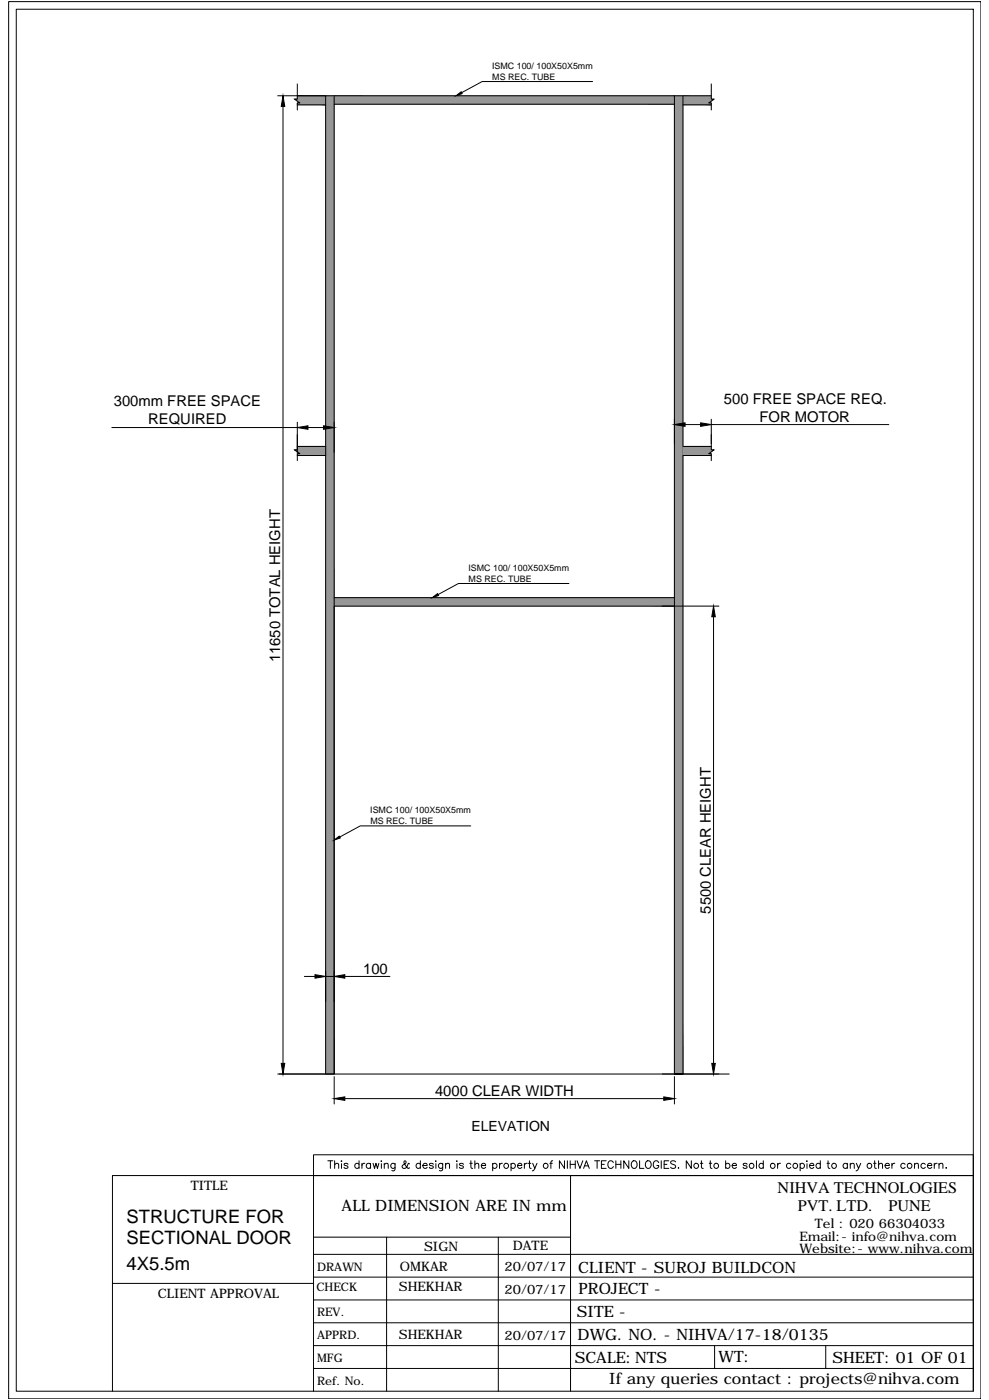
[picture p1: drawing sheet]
<svg xmlns="http://www.w3.org/2000/svg" width="594mm" height="841mm" viewBox="0 0 594 841" stroke-linecap="round" stroke-linejoin="round" font-family="sans-serif">
<!-- layer: 0 -->
<g fill="#979797" stroke="#979797" stroke-width=".6">
<path d="M196 58v306h5zM196 58h5v306z"/>
<path d="M196 364v281h5zM196 364h5v281z"/>
<path d="M179 58v2h17zM179 58h17v2z"/>
<path d="M177 60l3 2h16zM177 60h19v2z"/>
<path d="M179 62v1h17zM179 62h17v1z"/>
<path d="M201 359v5h204zM201 359h204v5z"/>
<path d="M201 58v5h204zM201 58h204v5z"/>
<path d="M405 58v587h5zM405 58h5v587z"/>
<path d="M410 58v2h17zM410 58h17v2z"/>
<path d="M410 60v2h16zM410 60h19l-3 2z"/>
<path d="M410 62v1h17zM410 62h17v1z"/>
<path d="M179 268v2h17zM179 268h17v2z"/>
<path d="M177 270l3 3h16zM177 270h19v3z"/>
<path d="M179 273v1h17zM179 273h17v1z"/>
<path d="M410 268v2h17zM410 268h17v2z"/>
<path d="M410 270v3h16zM410 270h19l-3 3z"/>
<path d="M410 273v1h17zM410 273h17v1z"/>
</g>
<g fill="none" stroke="#000" stroke-width=".6">
<path d="M5 1h584v839h-584zM10 6h575v830h-575zM167 58h29M179 50v10h-2l3 2h-1v4M196 58h5v587h-5zM201 58h204M356 49h-66l-13 7M410 58h-5v587M410 58v587h-5h33M410 58h17M427 50v10h2l-3 2h1v4M170 64v575"/>
<path d="M179 63h17M201 63h204M410 63h17M67 257h112M179 254v18M185 257h9M201 254v18M405 252v15M412 255h9M427 252v15M427 255h107M179 261v9h-2l3 3h-1v4"/>
<path d="M179 268h17v6h-17M410 268h17M410 274h17M427 261v9h2l-3 3h1v4M201 359h204M342 351h-67l-12 6M398 364h34M405 364h-204v281h-33M429 371v268M283 496h-67l-12 7M183 587h6M196 583v19"/>
<path d="M196 587h5M201 583v19M207 587h27M167 645h28M201 645h231M201 647v16M207 660h192M405 647v16M197 697h3M198 697v5M201 700l1-1h1v3M201 697v5"/>
<path d="M205 697v1zM205 699v3M209 699h-1h-1l2 2v1h-1l-1-1M216 699a1.4 1.4 0 0 0-2 0 1.4 1.4 0 0 0 0 2 1.4 1.4 0 0 0 2 0M216 697v5M217 699v3M219 699h-1l-1 1M223 699a1.5 1.5 0 0 0-3 0 1.4 1.4 0 0 0 0 2 1.5 1.5 0 0 0 3 0M223 699v3M224 699l1 3 1-3 1 3 1-3M229 698h.1M229 699v3"/>
<path d="M231 700l1-1h1v3M231 699v3M237 699v4h-2M237 699a1.4 1.4 0 0 0-2 0 1.4 1.4 0 0 0 0 2 1.4 1.4 0 0 0 2 0M246 699h-1a2.7 2.7 0 0 1-3 2v-1l2-2-1-1v1v2l2 2h1v-1M253 699a1.5 1.5 0 0 0-3 0 1.4 1.4 0 0 0 0 2 1.5 1.5 0 0 0 3 0M253 697v5M260 699h-1h-1l2 2v1h-1l-1-1M262 697v1zM262 699v3M266 699v4h-2M266 699a1.4 1.4 0 0 0-2 0 1.4 1.4 0 0 0 0 2 1.4 1.4 0 0 0 2 0"/>
<path d="M268 700l1-1h1v3M268 699v3M274 698h1zM274 699v3M278 699h-2l2 2v1h-1l-1-1M282 699h2M283 697v4l1 1M285 700l1-1h1l1 3M285 697v5M296 699a1.5 1.5 0 0 1 2 0 1.5 1.5 0 0 1 0 2 1.5 1.5 0 0 1-2 0M296 699v4M300 699v3"/>
<path d="M302 699h-1l-1 1M307 699a1.4 1.4 0 0 1 2 0 1.4 1.4 0 0 1 0 2 1.4 1.4 0 0 1-2 0M307 699v4M315 699v3M317 699h-1l-1 1M317 699h2M318 697v4l1 1M320 699l1 3 2-3M330 699h2M332 697l-1 1v4M339 697v5l-3-5v5M341 697v5"/>
<path d="M343 697v5M343 699h3M346 697v5M347 697l1 5 2-5M357 697h3M359 697v5M361 699h2M364 697h-3v5h3M368 698a1.7 1.7 0 0 0-1-1 1.7 1.7 0 0 0-2 2v1a1.7 1.7 0 0 0 2 2 1.7 1.7 0 0 0 1-1M370 699h3M370 697v5M373 697v5"/>
<path d="M378 697v5l-3-5v5M380 698a2.1 2.1 0 0 1 3 2 2.1 2.1 0 0 1-3 2l-1-2zM384 697v5h3M389 698a2.1 2.1 0 0 1 2 2 2.1 2.1 0 0 1-2 2l-1-2zM396 698a1.7 1.7 0 0 0-2-1 1.7 1.7 0 0 0-2 2v1a1.6 1.6 0 0 0 2 2 1.6 1.6 0 0 0 2-2h-1M397 697v5M399 699h2M402 697h-3v5h3M406 698l-1-1-2 1v1l2 1 1 1-1 1-2-1M415 697v5l-3-5v5M421 699h1M421 697v4l1 1"/>
<path d="M426 699h2M427 697v4l1 1M436 699a1.4 1.4 0 0 1 2 0 1.4 1.4 0 0 1 0 2 1.4 1.4 0 0 1-2 0M436 697v5M449 699h-1h-2l3 2v1h-2l-1-1M454 697v5M458 699a1.4 1.4 0 0 0-2 0 1.4 1.4 0 0 0 0 2 1.4 1.4 0 0 0 2 0M458 697v5M467 699v3M469 699h-1l-1 1M475 699a1.4 1.4 0 0 0-2 0 1.4 1.4 0 0 0 0 2 1.4 1.4 0 0 0 2 0M481 699a1.4 1.4 0 0 1 2 0 1.4 1.4 0 0 1 0 2 1.4 1.4 0 0 1-2 0"/>
<path d="M481 699v4M485 698h.1M485 699v3M493 699a1.4 1.4 0 0 0-2 0 1.4 1.4 0 0 0 0 2 1.4 1.4 0 0 0 2 0M493 697v5M497 699h1M497 697v4l2 1M509 699a1.4 1.4 0 0 0-2 0 1.4 1.4 0 0 0 0 2 1.4 1.4 0 0 0 2 0M509 699v3M511 700l1-1h1v3M511 699v3M514 699l2 3 1-3"/>
<path d="M525 699h1M525 697v4l1 1M528 700l1-1h1v3M528 697v5M536 699v3M537 699h-1v1M544 699a1.4 1.4 0 0 0-2 0 1.4 1.4 0 0 0 0 2 1.4 1.4 0 0 0 2 0M549 700l1-1h1l1 3M549 699v3M556 699a1.5 1.5 0 0 0-2 0 1.5 1.5 0 0 0 0 2 1.5 1.5 0 0 0 2 0M561 699v3M563 699h-1l-1 1"/>
<path d="M564 700l1-1h1v3M564 699v3M188 706v130M254 700h3a1.4 1.4 0 0 0-2-1 1.4 1.4 0 0 0-1 2l1 1 2-1M289 700h3a1.4 1.4 0 0 0-2-1 1.4 1.4 0 0 0-1 2l1 1 2-1M311 700h2a1.4 1.4 0 0 0-1-1 1.4 1.4 0 0 0-1 2l1 1 1-1M321 702l-1 1M343 706v130M351 702l1-5 2 5M351 700h2M408 701v1zM440 700h2a1.4 1.4 0 0 0-2-1 1.4 1.4 0 0 0 0 2l1 1 1-1"/>
<path d="M486 700h3a1.4 1.4 0 0 0-2-1 1.4 1.4 0 0 0-1 2l1 1 2-1M516 702l-2 1M532 700h2a1.4 1.4 0 0 0-2-1 1.4 1.4 0 0 0 0 2l1 1 1-1M557 700h3a1.5 1.5 0 0 0-2-1 1.5 1.5 0 0 0-1 2 1.5 1.5 0 0 0 2 1l1-1M568 701v1zM188 754h397M188 743h155M232 743v93M299 743v93M68 771h120M188 767h397M188 795h397"/>
<path d="M188 781h397M188 808h397M429 808v14M496 808v14M68 836v-130h517h-397v-12h397v142M188 822h397"/>
<circle cx="304" cy="700" r="1.5"/>
<circle cx="328" cy="700" r="1.5"/>
<circle cx="418" cy="700" r="1.5"/>
<circle cx="430" cy="700" r="1.5"/>
<circle cx="451" cy="700" r="1.5"/>
<circle cx="464" cy="700" r="1.5"/>
<circle cx="478" cy="700" r="1.5"/>
<circle cx="501" cy="700" r="1.5"/>
<circle cx="522" cy="700" r="1.5"/>
<circle cx="546" cy="700" r="1.5"/>
</g>
<g fill="#000" stroke="#000" stroke-width=".6">
<path d="M274 58l3-3 1 1zM170 58l1 6h-2zM179 257l6-1v2zM194 256l7 1-7 1zM405 255l7-1v2zM421 254l6 1-6 1zM260 359l3-2v1zM429 364l1 7h-2zM201 505l3-3v1zM189 586l7 1-7 1zM201 587l6-1v2zM169 639h2l-1 6z"/>
<path d="M428 639h2l-1 6zM201 660l6-1v2zM399 659l6 1-6 1z"/>
</g>
<g font-size="11.1">
<text x="76" y="735">STRUCTURE FOR</text>
<text x="76" y="748">SECTIONAL DOOR</text>
<text x="76" y="763">4X5.5m</text>
</g>
<g font-size="9.7">
<text x="467" y="717">NIHVA TECHNOLOGIES</text>
<text x="479" y="728">PVT. LTD.</text>
<text x="534" y="728">PUNE</text>
</g>
<g font-size="9.4">
<text x="205" y="728">ALL DIMENSION ARE IN mm</text>
<text x="347" y="765">CLIENT - SUROJ BUILDCON</text>
<text x="347" y="777">PROJECT -</text>
<text x="347" y="791">SITE -</text>
<text x="347" y="805">DWG. NO. - NIHVA/17-18/0135</text>
<text x="345" y="819">SCALE:NTS</text>
<text x="432" y="818">WT:</text>
<text x="500" y="819">SHEET: 01 OF 01</text>
<text x="366" y="831">If any queries contact : projects@nihva.com</text>
</g>
<g font-size="8.9">
<text x="68" y="244">300mm FREE SPACE</text>
<text x="435" y="243">500 FREE SPACE REQ.</text>
<text x="89" y="255">REQUIRED</text>
<text x="456" y="253">FOR MOTOR</text>
<text x="168" y="398" transform="rotate(-90 168 398)">11650 TOTAL HEIGHT</text>
<text x="427" y="549" transform="rotate(-90 427 549)">5500 CLEAR HEIGHT</text>
<text x="218" y="585">100</text>
<text x="261" y="658">4000 CLEAR WIDTH</text>
</g>
<text font-size="8.4" x="283" y="680">ELEVATION</text>
<g font-size="7.8">
<text x="115" y="715">TITLE</text>
<text x="489" y="737">Tel : 020 66304033</text>
<text x="480" y="745">Email:- info@nihva.com</text>
<text x="255" y="752">SIGN</text>
<text x="308" y="751">DATE</text>
<text x="480" y="753">Website:- www.nihva.com</text>
<text x="240" y="764">OMKAR</text>
<text x="303" y="764">20/07/17</text>
<text x="95" y="780">CLIENT APPROVAL</text>
<text x="240" y="776">SHEKHAR</text>
<text x="303" y="777">20/07/17</text>
<text x="240" y="804">SHEKHAR</text>
<text x="303" y="805">20/07/17</text>
</g>
<g font-size="7.1">
<text x="190" y="763">DRAWN</text>
<text x="190" y="775">CHECK</text>
<text x="190" y="791">REV.</text>
<text x="190" y="804">APPRD.</text>
<text x="190" y="818">MFG</text>
<text x="190" y="832">Ref. No.</text>
</g>
<g font-size="5.3">
<text x="296" y="42">ISMC 100/ 100X50X5mm</text>
<text x="296" y="48">MS REC. TUBE</text>
<text x="281" y="343">ISMC 100/ 100X50X5mm</text>
<text x="282" y="349">MS REC. TUBE</text>
<text x="222" y="489">ISMC 100/ 100X50X5mm</text>
<text x="222" y="495">MS REC. TUBE</text>
</g>
</svg>
